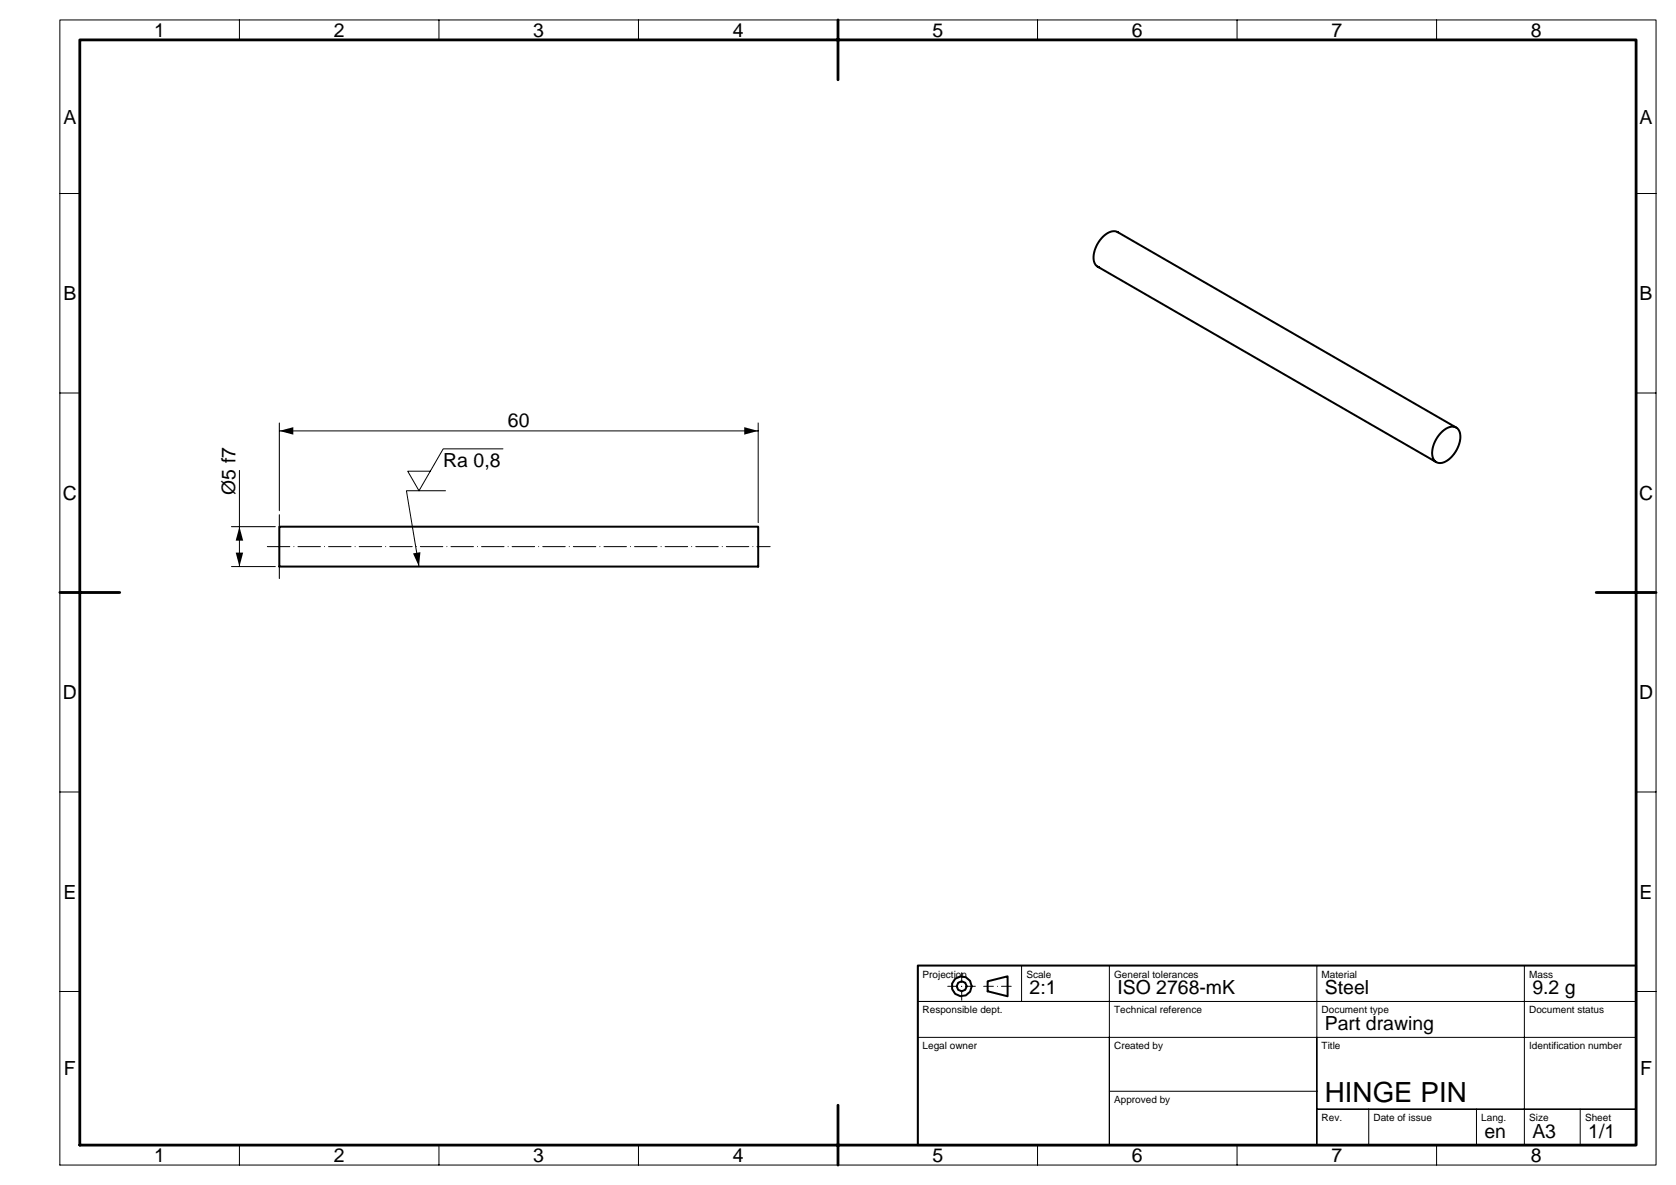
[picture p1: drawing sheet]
<svg xmlns="http://www.w3.org/2000/svg" width="420mm" height="297mm" viewBox="0 0 420 297" stroke-linecap="round" stroke-linejoin="round" font-family="sans-serif">
<path d="M70 108l3.5-.9v1.8zM186.5 107.1l3.5 .9-3.5 .9zM60 132l.9 3.5h-1.8zM59.1 138.5h1.8l-.9 3.5zM103.5 138.7l1.9-.3-.4 3.6z" fill="#000"/>
<g fill="none" stroke="#000" stroke-width=".25">
<path d="M15 5h400v287h-400zM60 5v5M110 5v5M160 5v5M210 5v5M260 5v5M310 5v5M360 5v5M15 48.5h5M410 48.5h5M15 98.5h5M410 98.5h5"/>
<path d="M60 117.9v24.1M70 106v22M70 108h120M126 112.5h-14.9l-6.1 10.5-2.8-4.9h5.6M190 106v25M58 132h11M111.6 123h-9.7l3.1 19M15 148.5h5M58 142h11M410 148.5h5M15 198.5h5M410 198.5h5"/>
<path d="M15 248.5h5M256 242v9M278 242v9M330 242v45v-27M382 242v45M410 251v-9h-180v45h180v-36h-180h48v36v-27h132M410 248.5h5M230 260h48M278 273.5h52M330 278h80zM343 278v9M370 278v9"/>
<path d="M396 278v9M60 287v5M110 287v5M160 287v5M210 287v5M260 287v5M310 287v5M360 287v5"/>
</g>
<path d="M237.5 247.2h7M241 250.7v-7M246.5 247.2h7" fill="none" stroke="#000" stroke-width=".25" stroke-dasharray="2.4 1 0 1"/>
<path d="M67 137h126" fill="none" stroke="#000" stroke-width=".25" stroke-dasharray="5.6 1 0 1"/>
<path d="M70 129v16" fill="none" stroke="#000" stroke-width=".25" stroke-dasharray="4 1 0 1"/>
<g fill="none" stroke="#000" stroke-width=".5">
<path d="M280.1 58.2l84.8 49M280.2 58.2a3.7 3.7 0 0 0-4.4 1.8l-.8 1.2-.7 1.5-.2 1.4v1.2a2.15 2.15 0 0 0 1 1.6M275.1 66.8l84.8 49M275.3 67h.1M364.6 107h-1.1l-1.3 .6-1.2 1-1.1 1.4-.7 1.7-.3 1.7 .2 1.3 .6 1M364.9 107.2a3.8 3.8 0 0 1 .5 4.7l-.6 1.3-.9 1.2-1.1 .9-1 .6a2.18 2.18 0 0 1-1.9-.1M70 132h120v10h-120zM230 242h180v45h-180zM247.5 245.9l5-1.2v5l-5-1.2z"/>
<circle cx="241" cy="247.2" r="2.5"/>
<circle cx="241" cy="247.2" r="1.25"/>
</g>
<path d="M20 10h390v277h-390zM210 5v15M15 148.5h15M400 148.5h15M210 277v15" fill="none" stroke="#000" stroke-width=".7"/>
<text font-size="7" x="332" y="276.2">HINGE PIN</text>
<g font-size="4.9">
<text x="38.6" y="9.3">1</text>
<text x="83.6" y="9.3">2</text>
<text x="133.6" y="9.3">3</text>
<text x="183.6" y="9.3">4</text>
<text x="233.6" y="9.3">5</text>
<text x="283.6" y="9.3">6</text>
<text x="333.6" y="9.3">7</text>
<text x="383.6" y="9.3">8</text>
<text x="15.9" y="31">A</text>
<text x="410.9" y="31">A</text>
<text x="15.9" y="75.2">B</text>
<text x="410.9" y="75.2">B</text>
<text x="127.3" y="107">60</text>
<text x="111.1" y="117">Ra 0,8</text>
<text x="15.7" y="125.3">C</text>
<text x="59" y="124" transform="rotate(-90 59 124)">Ø5 f7</text>
<text x="410.7" y="125.3">C</text>
<text x="15.7" y="175.3">D</text>
<text x="410.7" y="175.3">D</text>
<text x="15.9" y="225.3">E</text>
<text x="410.9" y="225.3">E</text>
<text x="258" y="249.2">2:1</text>
<text x="280" y="249.2">ISO 2768-mK</text>
<text x="332" y="249.2">Steel</text>
<text x="384" y="249.2">9.2 g</text>
<text x="332" y="258.2">Part drawing</text>
<text x="16" y="269.5">F</text>
<text x="411" y="269.5">F</text>
<text x="372" y="285.2">en</text>
<text x="384" y="285.2">A3</text>
<text x="398" y="285.2">1/1</text>
<text x="38.6" y="291.3">1</text>
<text x="83.6" y="291.3">2</text>
<text x="133.6" y="291.3">3</text>
<text x="183.6" y="291.3">4</text>
<text x="233.6" y="291.3">5</text>
<text x="283.6" y="291.3">6</text>
<text x="333.6" y="291.3">7</text>
<text x="383.6" y="291.3">8</text>
</g>
<g font-size="2.5">
<text x="231.2" y="245">Projection</text>
<text x="257.2" y="245">Scale</text>
<text x="279.2" y="245">General tolerances</text>
<text x="331.2" y="245">Material</text>
<text x="383.2" y="245">Mass</text>
<text x="231.2" y="254">Responsible dept.</text>
<text x="279.2" y="254">Technical reference</text>
<text x="331.2" y="254">Document type</text>
<text x="383.2" y="254">Document status</text>
<text x="231.2" y="263">Legal owner</text>
<text x="279.2" y="263">Created by</text>
<text x="331.2" y="263">Title</text>
<text x="383.2" y="263">Identification number</text>
<text x="279.2" y="276.5">Approved by</text>
<text x="331.2" y="281">Rev.</text>
<text x="344.2" y="281">Date of issue</text>
<text x="371.2" y="281">Lang.</text>
<text x="383.2" y="281">Size</text>
<text x="397.2" y="281">Sheet</text>
</g>
</svg>
